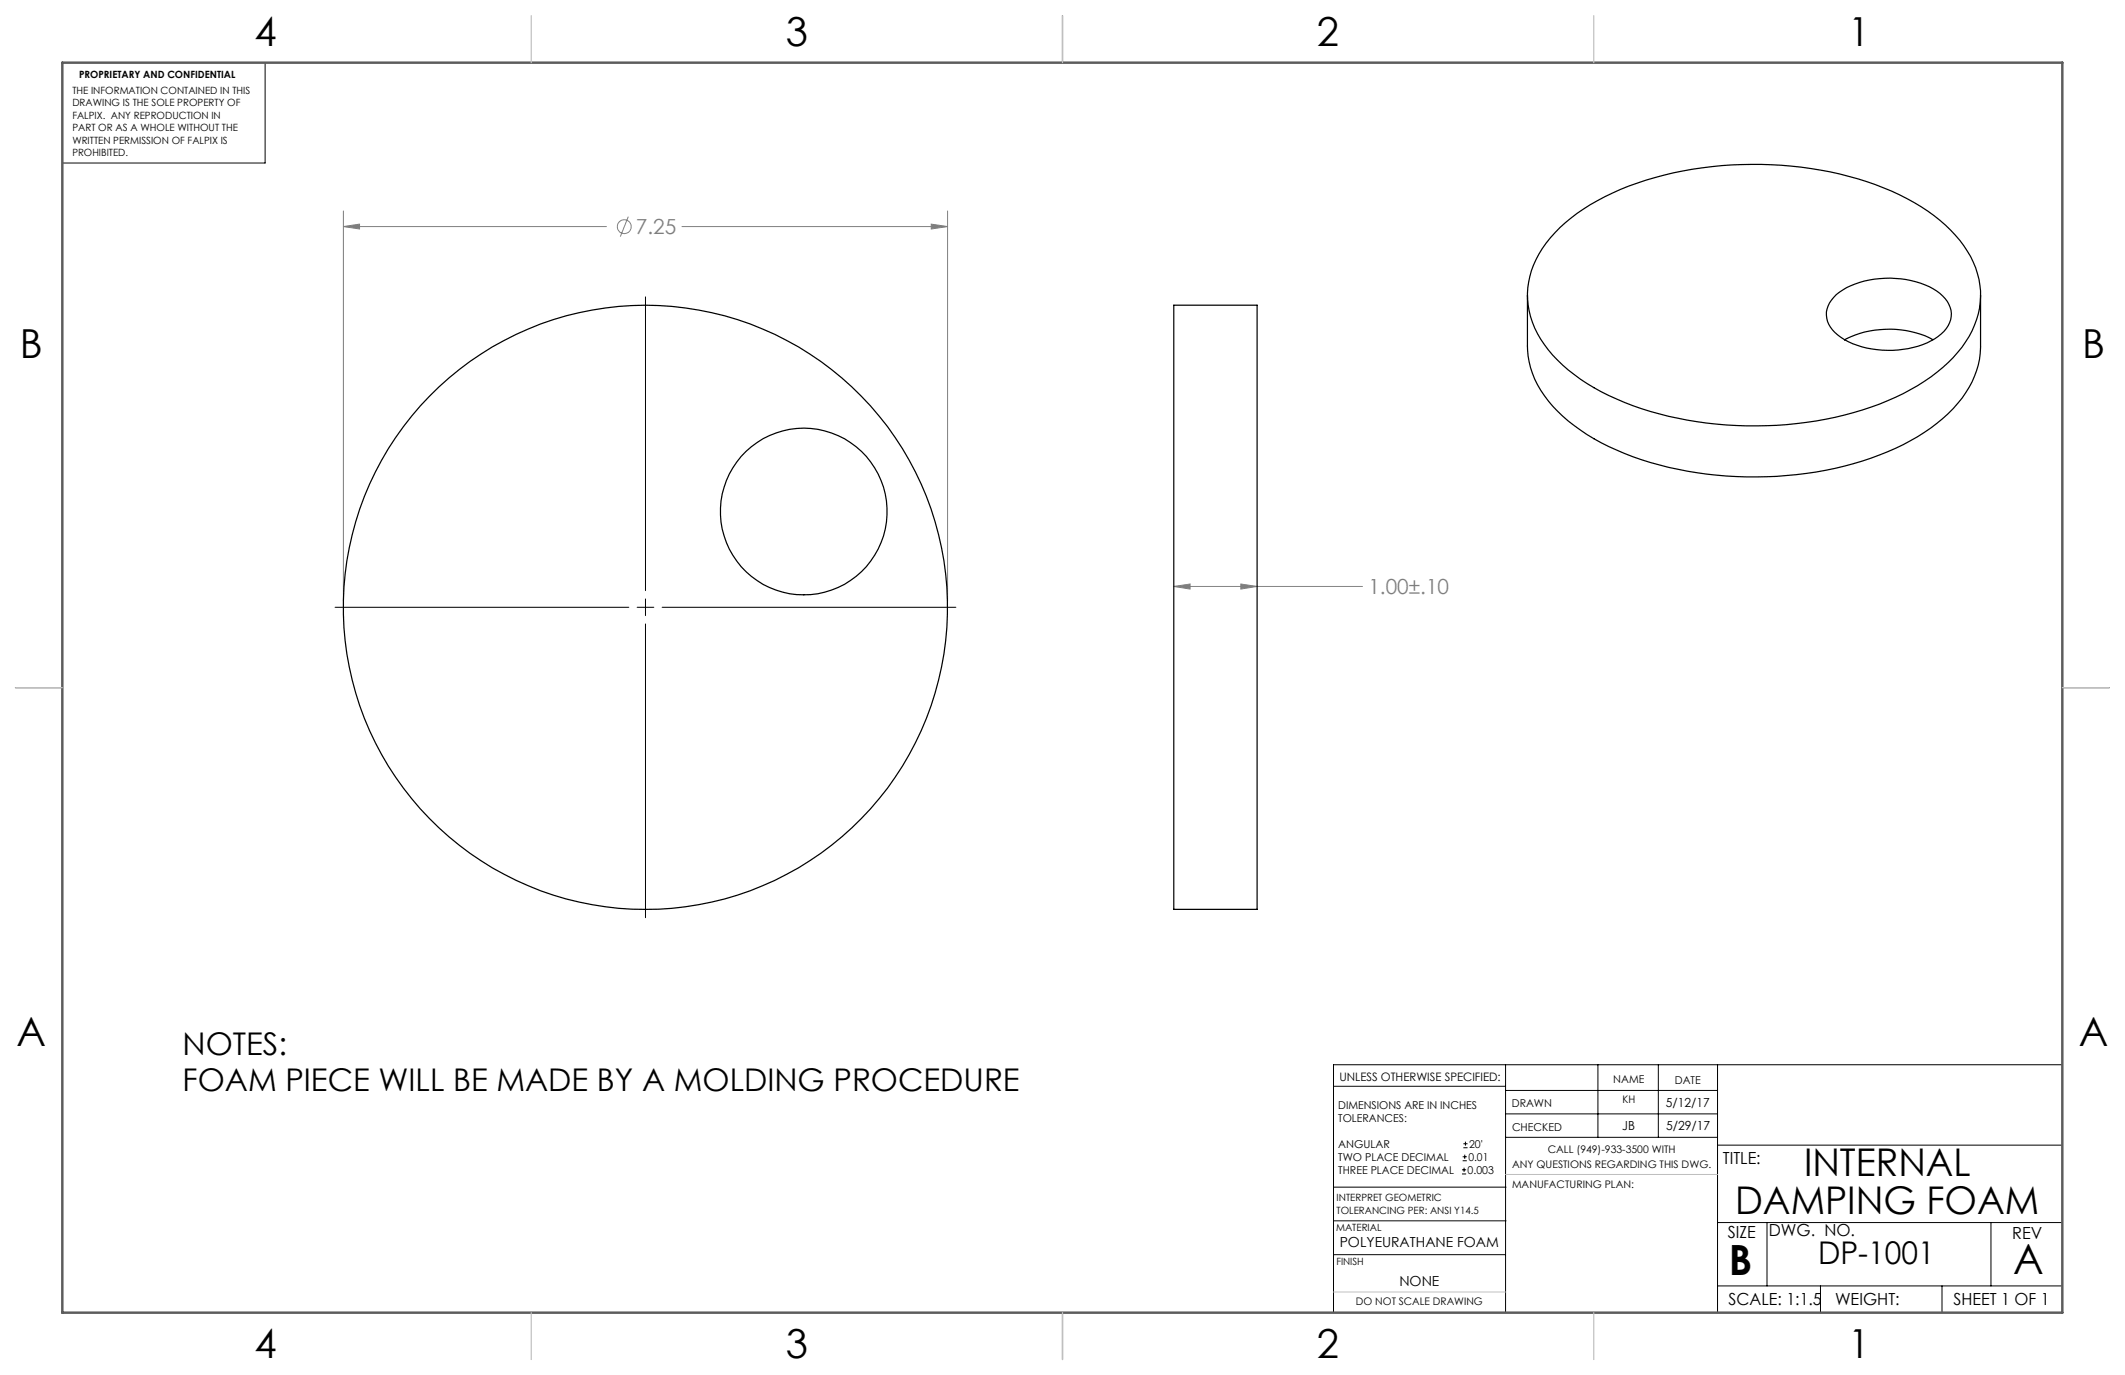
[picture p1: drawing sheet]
<svg xmlns="http://www.w3.org/2000/svg" width="432mm" height="279mm" viewBox="0 0 432 279" stroke-linecap="round" stroke-linejoin="round" font-family="sans-serif">
<g fill="none" stroke="#808080" stroke-width=".2">
<path d="M69.8 46l3.3-.5v1zM69.8 42.9v79.2M69.8 46h53.4M127.7 44l-1.7 4.1M138.6 46h53.9M189.2 45.5l3.3 .5-3.3 .5zM192.5 42.9v79.2M238.5 119.2l3.3-.5v1zM238.5 119.2h38.4M252.1 118.7l3.3 .5-3.3 .5z"/>
<circle cx="126.8" cy="46.1" r="1.42"/>
</g>
<g fill="none" stroke="#000" stroke-width=".2">
<path d="M53.9 12.7v20.4h-41.2M131.2 60.3v59.7M68.1 123.4h59.7M129.5 123.4h3.4M131.2 121.7v3.4M131.2 126.8v59.7M134.5 123.4h59.7M305.9 216.4v50.3M324.7 216.4v14.7M337 216.4v14.7M349 216.4v50.3M419.1 216.4h-148.1v50.3"/>
<path d="M271 220.7h34.9M297.1 238.5h.8M297.1 237.7h.8M297.2 235.9h.9M297.2 235.1h.9M297.4 233.2h.8M297.4 232.4h.8M297.5 237.3v.8M297.6 234.6v.9M297.8 232v.8M305.9 231.1h43.1M305.9 226.3h43.1"/>
<path d="M305.9 221.6h43.1M349 232.7h70.1M271 255h34.9M271 248.1h35M271 241.2h35M349 248.4h70.1M359.1 248.4v12.9M404.6 248.4v12.9M349 261.3h70.1M369.9 261.3v5.4M394.6 261.3v5.4"/>
</g>
<path d="M215.9 3.2v9.5M3.1 139.7h9.6M419.1 139.7h9.5M215.9 266.7v9.6" fill="none" stroke="#5c5c5c" stroke-width=".25"/>
<path d="M12.7 12.7h406.4v254h-406.4z" fill="none" stroke="#5c5c5c" stroke-width=".5"/>
<path d="M305.9 238.7h43.1M271 262.5h34.9" fill="none" stroke="#c0c0c0" stroke-width=".2"/>
<path d="M108 3.2v9.5M215.9 3.2v9.5M323.8 3.2v9.5M3.1 139.7h9.6M419.1 139.7h9.5M108 266.7v9.6M215.9 266.7v9.6M323.8 266.7v9.6" fill="none" stroke="#c0c0c0" stroke-width=".25"/>
<path d="M69.8 46l3.3-.5v1zM189.2 45.5l3.3 .5-3.3 .5zM238.5 119.2l3.3-.5v1zM252.1 118.7l3.3 .5-3.3 .5z" fill="#808080"/>
<g fill="none" stroke="#000" stroke-width=".25">
<path d="M310.4 60v10.3a18.6 18.6 0 0 0 6.1 13.2 45 45 0 0 0 20.7 11 74.8 74.8 0 0 0 46.4-2.7 36.2 36.2 0 0 0 15.1-10.9 17.6 17.6 0 0 0 3.7-10.6v-10.3M317 46.2a47.4 47.4 0 0 1 21.1-10.6 74.9 74.9 0 0 1 46.3 3.2 34.9 34.9 0 0 1 14.7 11.2 16.6 16.6 0 0 1-.4 20.6 36.2 36.2 0 0 1-15.1 10.8 74.9 74.9 0 0 1-48.2 2.2 44.3 44.3 0 0 1-18.9-10.4 18.3 18.3 0 0 1-6.1-14.7 19.8 19.8 0 0 1 6.6-12.3zM373.1 59.9a18 18 0 0 1 14.2-3.1 12.6 12.6 0 0 1 8.4 4.5 4.8 4.8 0 0 1-1.2 6.5 16.8 16.8 0 0 1-12 3.4 14.5 14.5 0 0 1-10.1-4.2 4.7 4.7 0 0 1 .2-6.6zM238.5 62h16.9v122.8h-16.9zM374.8 69a20 20 0 0 1 18 0"/>
<circle cx="163.3" cy="103.9" r="16.9"/>
<circle cx="131.1" cy="123.4" r="61.4"/>
</g>
<g font-size="8.5">
<text x="351.3" y="259">B</text>
<text x="409.1" y="258.9">A</text>
</g>
<g font-size="8.1">
<text x="51.7" y="9.3">4</text>
<text x="159.7" y="9.3">3</text>
<text x="267.6" y="9.3">2</text>
<text x="375.6" y="9.3">1</text>
<text x="4" y="72.8">B</text>
<text x="423.1" y="72.8">B</text>
<text x="3.3" y="212.5">A</text>
<text x="422.4" y="212.5">A</text>
<text x="51.7" y="276">4</text>
<text x="159.7" y="276">3</text>
<text x="267.6" y="276">2</text>
<text x="375.6" y="276">1</text>
</g>
<g font-size="7.8">
<text x="366.6" y="238.9">INTERNAL</text>
<text x="352.6" y="246.7">DAMPING FOAM</text>
</g>
<g font-size="6.3">
<text x="37.1" y="214.4">NOTES:</text>
<text x="37.1" y="221.8">FOAM PIECE WILL BE MADE BY A MOLDING PROCEDURE</text>
<text x="369.4" y="256.9">DP-1001</text>
</g>
<g font-size="4.2" fill="#808080">
<text x="129.2" y="47.6">7.25</text>
<text x="278.1" y="120.8">1.00±.10</text>
</g>
<g font-size="3.4">
<text x="350.1" y="236.5">TITLE:</text>
<text x="351.1" y="251.6">SIZE</text>
<text x="359.4" y="251.2">DWG. NO.</text>
<text x="408.9" y="251.7">REV</text>
<text x="351.2" y="265.2">SCALE: 1:1.5</text>
<text x="372.9" y="265.2">WEIGHT:</text>
<text x="396.9" y="265.2">SHEET 1 OF 1</text>
</g>
<g font-size="2.8">
<text x="272.2" y="253.4">POLYEURATHANE FOAM</text>
<text x="284.3" y="261.3">NONE</text>
</g>
<g font-size="2.5">
<text x="338.5" y="224.9">5/12/17</text>
<text x="329.6" y="229.6">JB</text>
<text x="338.5" y="229.7">5/29/17</text>
</g>
<text font-size="2.4" x="272.2" y="219.7">UNLESS OTHERWISE SPECIFIED:</text>
<g font-size="2.2">
<text x="327.8" y="220.1">NAME</text>
<text x="340.3" y="220.2">DATE</text>
<text x="271.9" y="225.3">DIMENSIONS ARE IN INCHES</text>
<text x="271.9" y="227.9">TOLERANCES:</text>
<text x="307.2" y="224.9">DRAWN</text>
<text x="271.9" y="233.2">ANGULAR</text>
<text x="298.5" y="233.2">20'</text>
<text x="307.3" y="229.8">CHECKED</text>
<text x="271.9" y="238.5">THREE PLACE DECIMAL</text>
<text x="271.9" y="235.9">TWO PLACE DECIMAL</text>
<text x="298.2" y="238.5">0.003</text>
<text x="298.4" y="235.9">0.01</text>
</g>
<g font-size="2.1">
<text x="329.7" y="224.1">KH</text>
<text x="307.3" y="237.3">ANY QUESTIONS REGARDING THIS DWG.</text>
<text x="314.5" y="234.2">CALL (949)-933-3500 WITH</text>
<text x="307.3" y="241.3">MANUFACTURING PLAN:</text>
<text x="275.5" y="265.1">DO NOT SCALE DRAWING</text>
</g>
<g font-size="2">
<text x="16.1" y="15.9">PROPRIETARY AND CONFIDENTIAL</text>
<text x="14.7" y="19.1">THE INFORMATION CONTAINED IN THIS</text>
<text x="14.7" y="21.6">DRAWING IS THE SOLE PROPERTY OF</text>
<text x="14.7" y="24.1">FALPIX. ANY REPRODUCTION IN</text>
<text x="14.7" y="26.6">PART OR AS A WHOLE WITHOUT THE</text>
<text x="14.7" y="29.2">WRITTEN PERMISSION OF FALPIX IS</text>
<text x="14.7" y="31.7">PROHIBITED.</text>
<text x="271.6" y="244.1">INTERPRET GEOMETRIC</text>
<text x="271.5" y="250.2">MATERIAL</text>
<text x="271.6" y="246.6">TOLERANCING PER: ANSI Y14.5</text>
<text x="271.5" y="257">FINISH</text>
</g>
</svg>
